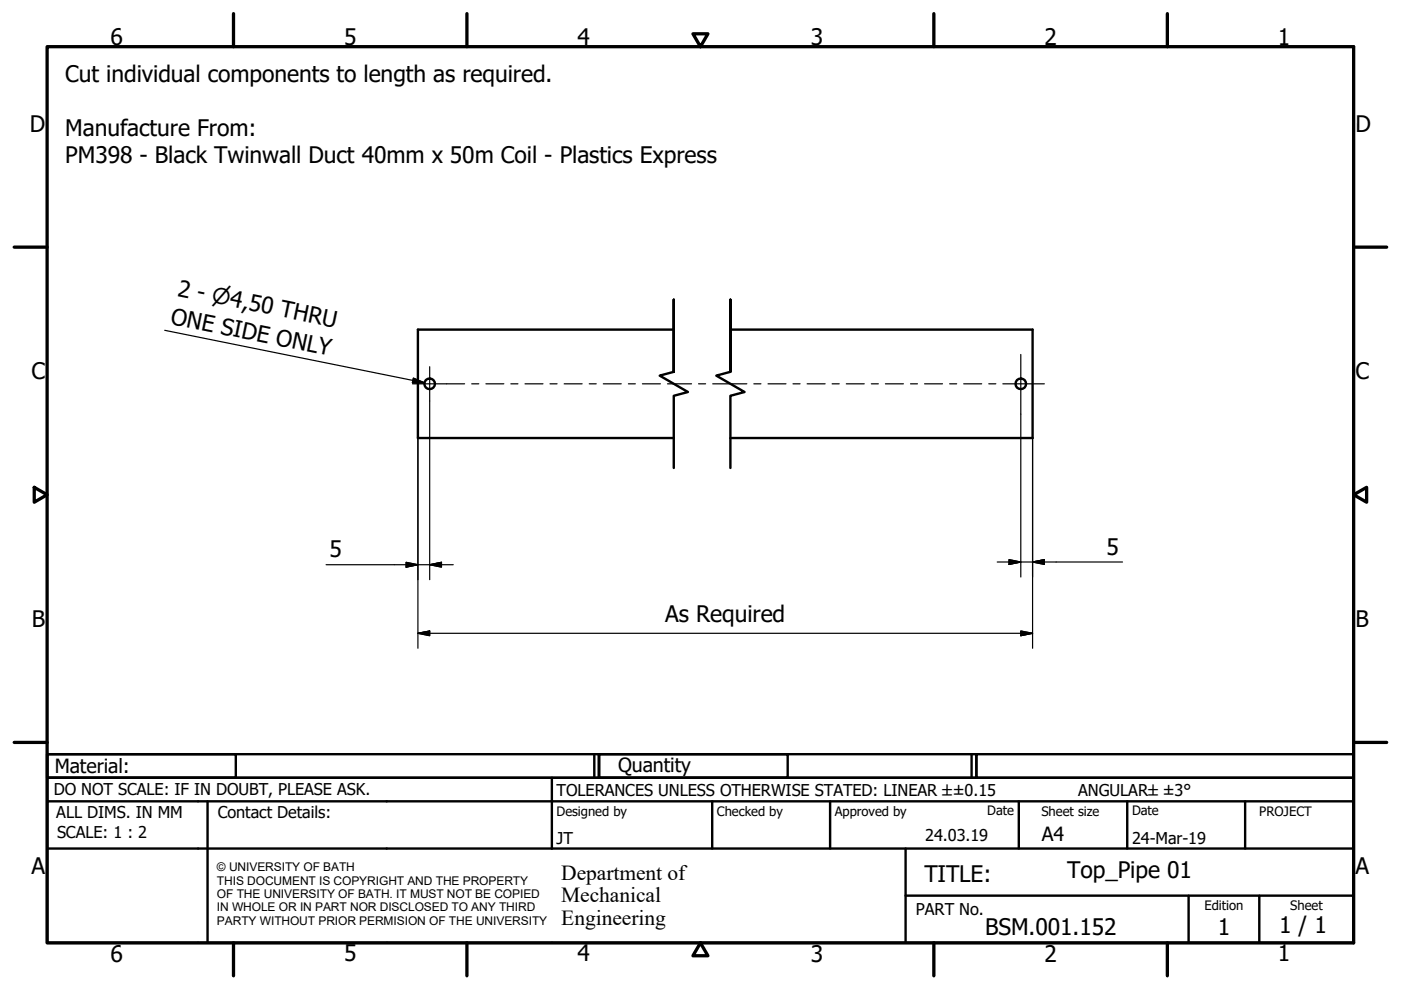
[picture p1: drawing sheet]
<svg xmlns="http://www.w3.org/2000/svg" width="297mm" height="210mm" viewBox="0 0 297 210" stroke-linecap="round" stroke-linejoin="round" font-family="sans-serif">
<!-- layer: Visible (ISO) -->
<g fill="none" stroke="#000" stroke-width=".51">
<path d="M142.9 69.9h-54.3v23h54.3M154.9 69.9h64v23h-64"/>
<circle cx="91.1" cy="81.4" r="1.13"/>
<circle cx="216.4" cy="81.4" r="1.13"/>
</g>
<!-- layer: Break Line (ISO) -->
<path d="M142.9 78.8v-15.3v15.3l-3 .8 6 3.5-3 .8v15.3M154.9 78.8v-15.3v15.3l-3 .8 6 3.5-3 .8v15.3" fill="none" stroke="#000" stroke-width=".51"/>
<!-- layer: Border (ISO) -->
<g fill="none" stroke="#000" stroke-width=".7">
<path d="M10 9.9h277v190h-277zM49.5 2.9v7M99 2.9v7M146.9 7.2h3.2l-1.6 2.7zM198 2.9v7M247.5 2.9v7M3 52.4h7M287 52.4h7M7.3 103.3l2.7 1.6-2.7 1.6zM287 104.9l2.8-1.6v3.2zM3 157.4h7M287 157.4h7"/>
<path d="M49.5 199.9v7M99 199.9v7M148.5 199.9l1.6 2.7h-3.2zM198 199.9v7M247.5 199.9v7"/>
</g>
<!-- layer: Title (ISO) -->
<g fill="none" stroke="#000" stroke-width=".51">
<path d="M10 159.9h40v5h-40zM10 159.9h117v5h-117zM126 159.9v5M127 159.9h40v5h-40zM127 159.9h80v5h-80zM206 159.9v5M207 159.9h80v5h-80zM10 169.9v-5h277v5M10 169.9h277v30h-277zM10 179.9h277M44 169.9v30M117 164.9v15"/>
<path d="M151 169.9v10M176 169.9v10M192 179.9v20M216 169.9v10M239 169.9v10M264 169.9v10M192 189.9h95M252 189.9v10M267 189.9v10"/>
</g>
<!-- layer: Sketch Geometry (ISO) -->
<path d="M216.4 75.2v12.6" fill="none" stroke="#000" stroke-width=".25"/>
<!-- layer: Dimension (ISO) -->
<g fill="none" stroke="#000" stroke-width=".25">
<path d="M88.6 92.9v44.5M91.1 85v37.9M216.4 87.8v34.5M218.9 92.9v44.5M69.1 119.7h27M86.1 119.2l2.5 .5-2.5 .5zM91.1 119.7l2.5-.5v1zM211.4 119.2h26.6M213.9 118.7l2.5 .5-2.5 .5zM218.9 119.2l2.5-.5v1zM88.6 134.3l2.5-.5v1zM88.6 134.3h130.3"/>
<path d="M216.4 133.8l2.5 .5-2.5 .5z"/>
</g>
<path d="M91.1 119.7l2.5-.5zM91.1 119.7l2.5-.5v1zM213.9 119.7l2.5-.5zM213.9 118.7l2.5 .5-2.5 .5zM218.9 119.2l2.5-.5zM218.9 119.2l2.5-.5v1zM86.1 120.2l2.5-.5zM86.1 119.2l2.5 .5-2.5 .5zM88.6 134.3l2.5-.5zM88.6 134.3l2.5-.5v1zM216.4 134.8l2.5-.5zM216.4 133.8l2.5 .5-2.5 .5z" fill="#000" stroke="#000" stroke-width=".25"/>
<!-- layer: Center Mark (ISO) -->
<path d="M91.1 77.8v7.2" fill="none" stroke="#000" stroke-width=".25"/>
<!-- layer: Centerline (ISO) -->
<g fill="none" stroke="#000" stroke-width=".25">
<path d="M87.5 81.4h11M100 81.4h1.5M103 81.4h3.8M108.3 81.4h1.5M111.3 81.4h3.8M116.6 81.4h1.5M119.6 81.4h3.8M124.9 81.4h1.5M127.9 81.4h3.8M133.2 81.4h1.5M136.2 81.4h3.8M141.5 81.4h5.1"/>
<path d="M148.1 81.4h1.5M151.1 81.4h7.2M159.8 81.4h1.5M162.8 81.4h3.8M168.1 81.4h1.5M171.1 81.4h3.8M176.4 81.4h1.5M179.4 81.4h3.8M184.7 81.4h1.5M187.7 81.4h3.8M193 81.4h1.5M196 81.4h3.8"/>
<path d="M201.3 81.4h1.5M204.3 81.4h3.8M209.6 81.4h1.5M212.6 81.4h8.8"/>
</g>
<!-- layer: Symbol (ISO) -->
<path d="M34.9 70l55.1 11.2M87.7 80.2l2.3 1-2.6-.1z" fill="none" stroke="#000" stroke-width=".25"/>
<path d="M87.4 81.1l2.6 .1zM87.7 80.2l2.3 1-2.6-.1z" fill="#000" stroke="#000" stroke-width=".25"/>
<g font-size="4.8">
<text x="23.4" y="9.5">6</text>
<text x="72.9" y="9.5">5</text>
<text x="122.4" y="9.5">4</text>
<text x="171.9" y="9.5">3</text>
<text x="221.4" y="9.5">2</text>
<text x="270.9" y="9.5">1</text>
<text x="13.8" y="17.3">Cut individual components to length as required.</text>
<text x="6.3" y="27.9">D</text>
<text x="13.8" y="28.8">Manufacture From:</text>
<text x="287.4" y="27.9">D</text>
<text x="13.8" y="34.6">PM398 - Black Twinwall Duct 40mm x 50m Coil - Plastics Express</text>
<text x="37.5" y="62.7" transform="rotate(11 37.5 62.7)">2 - ⌀4,50 THRU</text>
<text x="36" y="68.6" transform="rotate(11 36 68.6)">ONE SIDE ONLY</text>
<text x="6.7" y="80.4">C</text>
<text x="287.4" y="80.4">C</text>
<text x="69.9" y="118.1">5</text>
<text x="234.6" y="117.6">5</text>
<text x="141.1" y="131.8">As Required</text>
<text x="6.8" y="132.9">B</text>
<text x="287.4" y="132.9">B</text>
<text x="6.7" y="185.4">A</text>
<text x="287.4" y="185.4">A</text>
<text x="196" y="187">TITLE:</text>
<text x="226.3" y="186.2">Top_Pipe 01</text>
<text x="271.2" y="197.9">1 / 1</text>
<text x="23.4" y="203.9">6</text>
<text x="72.9" y="203.8">5</text>
<text x="122.4" y="203.8">4</text>
<text x="171.9" y="203.9">3</text>
<text x="208.9" y="198.2">BSM.001.152</text>
<text x="221.4" y="203.9">2</text>
<text x="258.2" y="198.2">1</text>
<text x="270.9" y="203.8">1</text>
</g>
<g font-size="4.6">
<text x="119" y="186.5">Department of</text>
<text x="119" y="191.3">Mechanical</text>
<text x="119" y="196">Engineering</text>
</g>
<g font-size="4.1">
<text x="11.6" y="163.9">Material:</text>
<text x="131" y="163.7">Quantity</text>
<text x="220.9" y="178.4">A4</text>
</g>
<g font-size="3.5">
<text x="11.4" y="168.5">DO NOT SCALE: IF IN DOUBT, PLEASE ASK.</text>
<text x="11.9" y="173.5">ALL DIMS. IN MM</text>
<text x="46.2" y="173.5">Contact Details:</text>
<text x="118" y="168.8">TOLERANCES UNLESS OTHERWISE STATED: LINEAR ±±0.15</text>
<text x="228.6" y="168.8">ANGULAR±±3°</text>
<text x="12.1" y="177.6">SCALE: 1 : 2</text>
<text x="118" y="178.9">JT</text>
<text x="196.2" y="178.3">24.03.19</text>
<text x="240" y="178.9">24-Mar-19</text>
<text x="194.2" y="194.1">PART No.</text>
</g>
<g font-size="2.8">
<text x="118" y="173">Designed by</text>
<text x="152" y="173">Checked by</text>
<text x="177" y="173">Approved by</text>
<text x="209.3" y="172.9">Date</text>
<text x="220.8" y="173">Sheet size</text>
<text x="240" y="172.9">Date</text>
<text x="267" y="172.9">PROJECT</text>
<text x="255.4" y="193">Edition</text>
<text x="273.6" y="193">Sheet</text>
</g>
<g font-size="2.5">
<text x="46" y="184.7">© UNIVERSITY OF BATH</text>
<text x="46" y="187.6">THIS DOCUMENT IS COPYRIGHT AND THE PROPERTY</text>
<text x="46" y="190.4">OF THE UNIVERSITY OF BATH. IT MUST NOT BE COPIED</text>
<text x="46" y="193.2">IN WHOLE OR IN PART NOR DISCLOSED TO ANY THIRD</text>
<text x="46" y="196.1">PARTY WITHOUT PRIOR PERMISION OF THE UNIVERSITY</text>
</g>
</svg>
